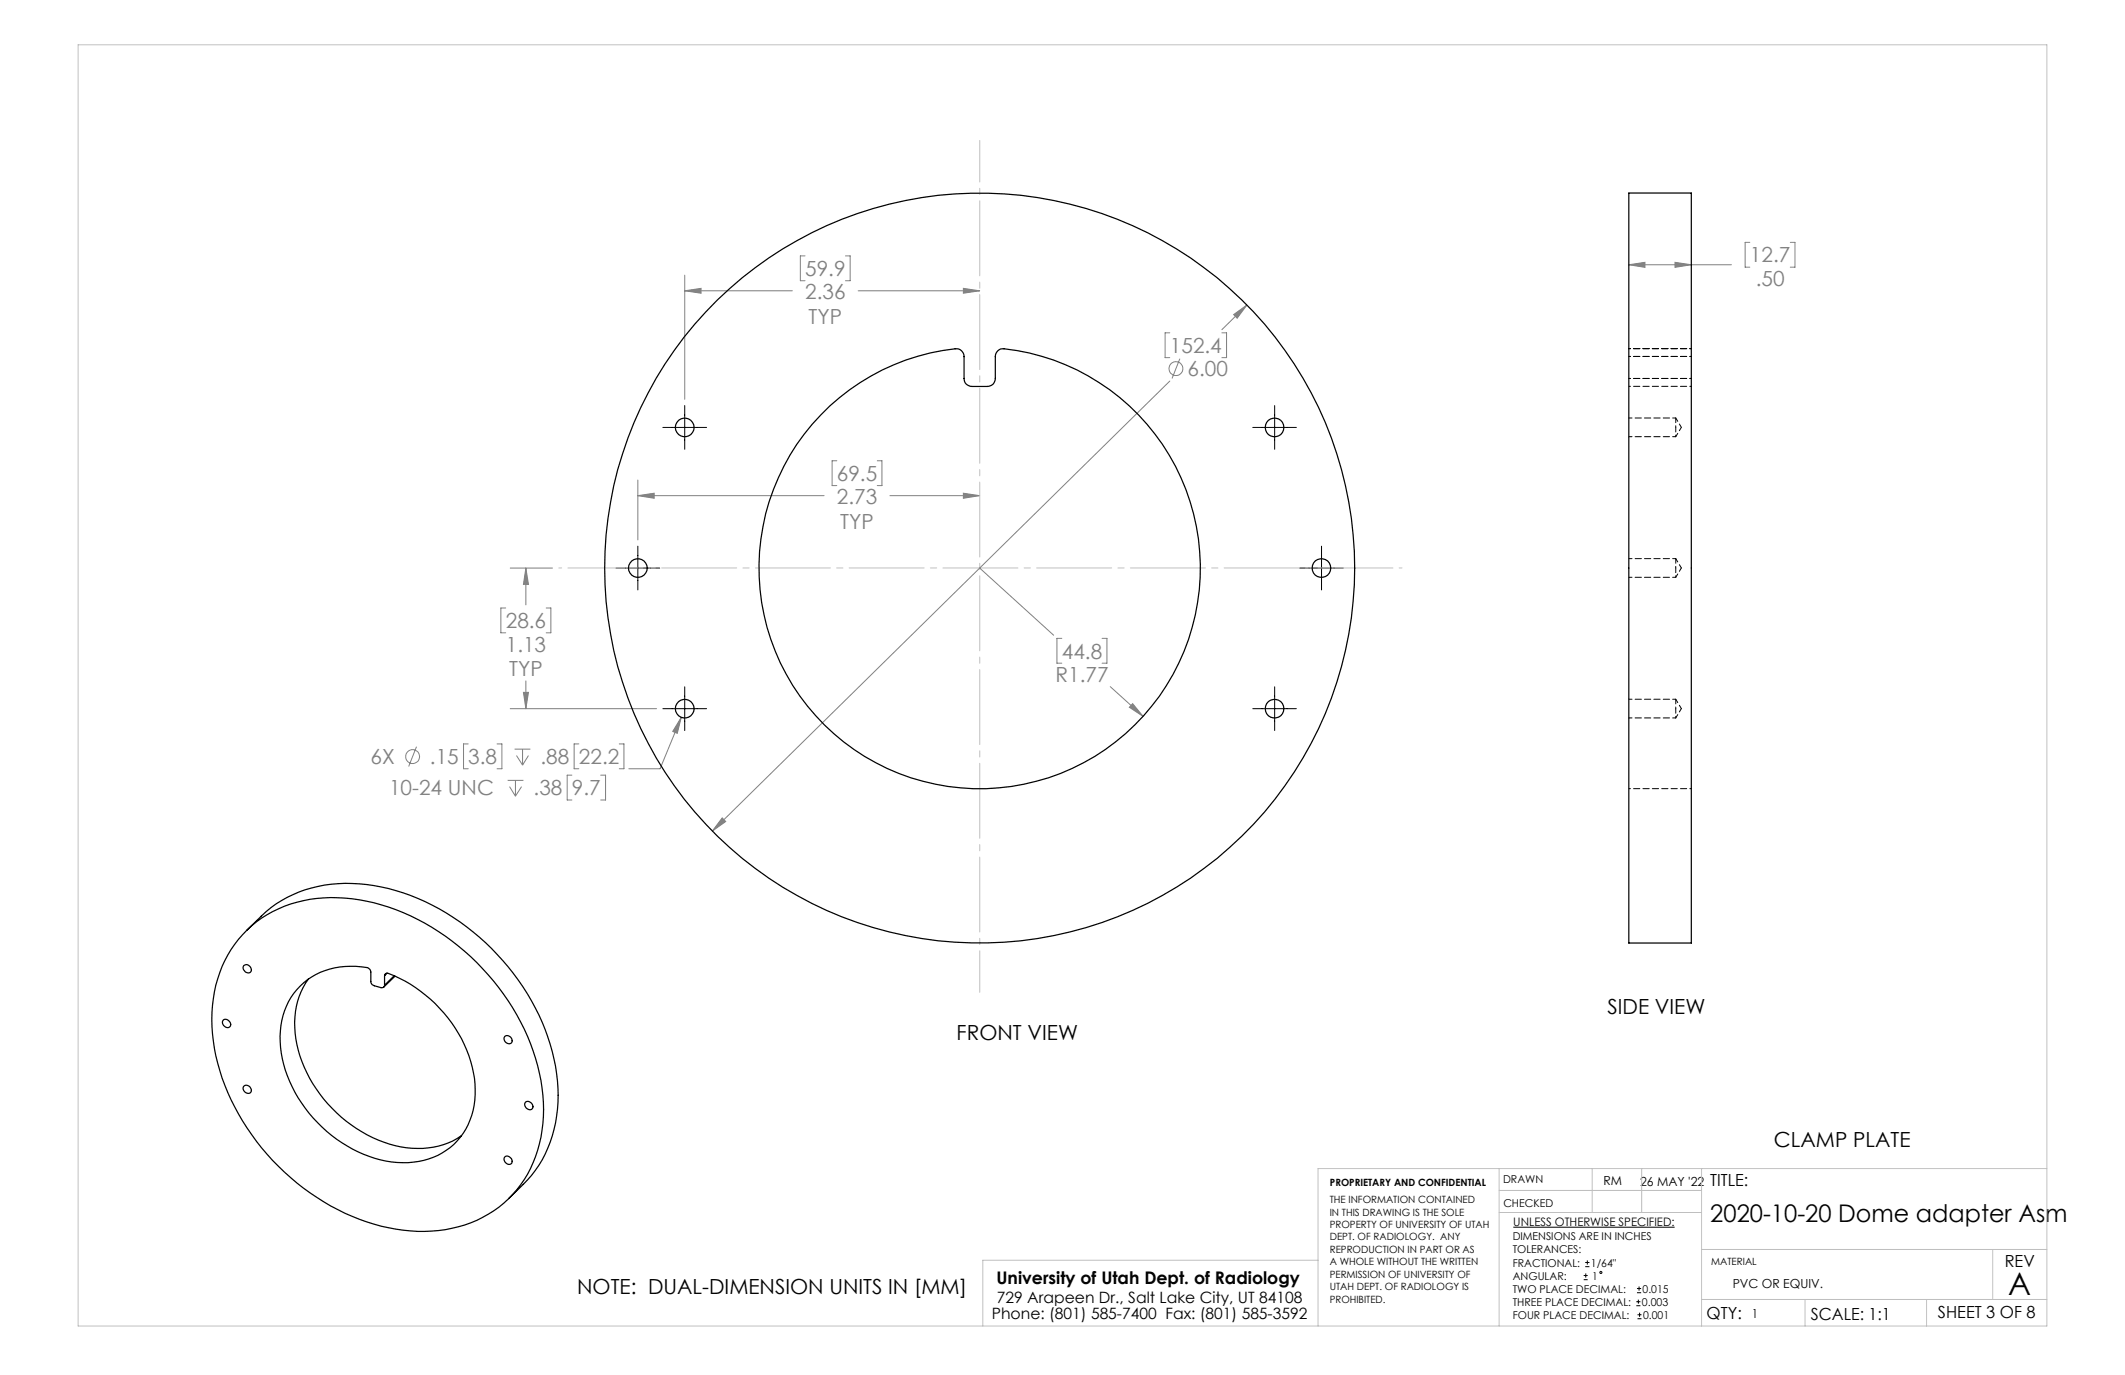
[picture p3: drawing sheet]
<svg xmlns="http://www.w3.org/2000/svg" width="432mm" height="279mm" viewBox="0 0 432 279" stroke-linecap="round" stroke-linejoin="round" font-family="sans-serif">
<g fill="none" stroke="#808080" stroke-width=".2">
<path d="M139.1 55.9v25.2M139.1 59.1h21.9M139.1 59.1l3.4-.5v1zM163.6 52h-1v5h1M171.8 52h1v5h-1M174.4 59.1h24.7M195.8 58.6l3.3 .5-3.3 .5zM331 53.8l3.3-.5v1zM331 53.8h20.8M340.4 53.3l3.3 .5-3.3 .5zM355.6 49.2h-1v5.1h1M363.8 49.2h.9v5.1h-.9"/>
<path d="M237.7 67.6h-1v5.1h1M237.7 77.4l-93 91.5M239.7 72.9l-1.5 4M248.3 67.6h.9v5.1h-.9M250.7 63.9l2.7-1.9-2 2.7zM253.4 62l-5.1 5M129.6 97.5v12.2M170 93.6h-.9v5.1h.9M178.3 93.6h.9v5.1h-.9M103.7 115.4h8.6M106.9 115.4v7.5M106.9 115.4l.5 3.3h-1z"/>
<path d="M129.6 100.7h37.9M129.6 100.7l3.3-.5v1zM180.8 100.7h18.3M195.8 100.2l3.3 .5-3.3 .5zM199.1 115.4l15 13.7M102.8 123.5h-1v5.1h1M106.9 138.4v5.6M111 123.5h.9v5.1h-.9M215.8 129.7h-1v5.1h1M223.9 129.7h1v5.1h-1M225.6 139.5l6.7 6.1M84.6 151.7l-1.6 4.1"/>
<path d="M95.1 151.2h-.9v5h.9M101 151.2h1v5h-1M103.2 158.6h3.2M103.5 159.8l1.2 2M103.7 144h29.7M104.6 152.2h3.2M104.7 158.6v3.2M105 153.5l1.2 2M106 159.8l-1.3 2M106.2 152.2v3.3M106.4 140.7h1l-.5 3.3zM107.4 153.5l-1.2 2"/>
<path d="M116.2 157.5h-.9v5.1h.9M117.6 151.2h-.9v5h.9M122.1 157.5h.9v5.1h-.9M125.8 151.2h1v5h-1M138.4 145.8l-.8 3.2-.9-.4zM138.4 145.8l-4.3 10.4h-6.3M230.2 143l2.1 2.6-2.8-1.9zM146.8 166.2l.7 .7-2.8 2z"/>
<circle cx="238.9" cy="74.9" r="1.4"/>
<circle cx="83.9" cy="153.7" r="1.41"/>
</g>
<g fill="none" stroke="#000" stroke-width=".2">
<path d="M134.7 86.9h8.9M139.1 82.4v8.9M254.6 86.9h8.8M259 82.4v8.9M125.2 115.4h8.9M129.6 111v8.9M264.1 115.4h8.8M268.5 111v8.9M139.1 139.6v8.8M259 139.6v8.8M134.7 144h8.9M254.6 144h8.8"/>
<path d="M307.5 249.4h32.8M321.8 259.2h.8M322.1 257.4h.9M322.1 256.5h.9M322.2 258.8v.8M322.5 256.1v.9M321.8 260h.8M332.5 265.3h.8M332.5 264.5h.8M332.6 262.7h.9M332.6 261.8h.9M332.7 268h.9"/>
<path d="M332.7 267.2h.9M332.9 264.1v.8M333.1 261.4v.9M333.2 266.7v.9"/>
<circle cx="325.3" cy="258.6" r=".2"/>
</g>
<path d="M113.5 115.4h171.4" fill="none" stroke="#c0c0c0" stroke-width=".2" stroke-dasharray="15.2 1.3 1.3 1.3" stroke-dashoffset="-1.9"/>
<path d="M199.1 28.5v173.1" fill="none" stroke="#c0c0c0" stroke-width=".2" stroke-dasharray="15.2 1.3 1.3 1.3" stroke-dashoffset="6.8"/>
<g fill="none" stroke="#c0c0c0" stroke-width=".2">
<path d="M15.9 9.1h400v260.4h-400zM304.6 237.5v32M323.5 237.5v8.9M333.6 237.5v8.9M345.8 237.5v32M415.9 237.5h-148.1v32M267.8 256.1h-68.1v13.4M304.6 246.4h41.2M304.6 241.9h41.2M345.8 253.9h70.1M404.9 253.9v10.2M345.8 264.1h70.1"/>
<path d="M366.8 264.1v5.4M391.5 264.1v5.4"/>
</g>
<g fill="#808080">
<path d="M106.9 115.4l.5 3.3h-1zM106.4 140.7h1l-.5 3.3zM195.8 58.6l3.3 .5-3.3 .5zM139.1 59.1l3.4-.5v1zM195.8 100.2l3.3 .5-3.3 .5zM129.6 100.7l3.3-.5v1z"/>
<path d="M138.4 145.8l-1.7 2.8 .9 .4zM230.2 143l-.7 .7 2.8 1.9zM146.8 166.2l-2.1 2.7 2.8-2zM250.7 63.9l.7 .8 2-2.7zM331 53.8l3.3-.5v1zM340.4 53.3l3.3 .5-3.3 .5z"/>
</g>
<g fill="none" stroke="#000" stroke-width=".25">
<path d="M331 39.2h12.7v152.4h-12.7zM166.8 84.3a43.8 43.8 0 0 1 28-13.4l.6 .4 .5 .8v4.8a1.57 1.57 0 0 0 1.6 1.6h3.1a1.57 1.57 0 0 0 1.6-1.6v-4.4a1.58 1.58 0 0 1 1.8-1.6 44.8 44.8 0 0 1 37.5 59 44.8 44.8 0 0 1-65.8 23.8 44.8 44.8 0 0 1-8.9-69.4zM49.5 196.2a.96 .96 0 0 1 1.3 .2 .96 .96 0 0 1 0 1.2 1.05 1.05 0 0 1-1.1-.3 1.05 1.05 0 0 1-.2-1.1zM50.1 189.1l3-2.9a24.9 24.9 0 0 1 19.9-6.6 43.5 43.5 0 0 1 26.9 13.1 44.1 44.1 0 0 1 13.5 28.4 25.2 25.2 0 0 1-7.1 19.6l-2.9 2.9M50.2 189a25.1 25.1 0 0 1 19.9-6.5 43.5 43.5 0 0 1 26.8 13.1 44.1 44.1 0 0 1 13.5 28.4 25.1 25.1 0 0 1-8.1 20.5 26.4 26.4 0 0 1-21.8 5.3 46.3 46.3 0 0 1-28.4-17.8 42.1 42.1 0 0 1-9.1-24.8 25 25 0 0 1 7.2-18.2zM62.7 198.9a16.2 16.2 0 0 0-2.4 13.3 27.9 27.9 0 0 0 22.2 21 15.8 15.8 0 0 0 11.3-2.4M78.1 198.3a.54 .54 0 0 1 .8-.5 28 28 0 0 1 17.5 21.3 15.1 15.1 0 0 1-4.9 14.1 16.6 16.6 0 0 1-15.3 2.2 28 28 0 0 1-19.1-21.4 15.2 15.2 0 0 1 4.6-14.3 15.3 15.3 0 0 1 13.2-3l.3 .4 .2 .4v1.9a.92 .92 0 0 0 .7 .9l1.3 .4a.52 .52 0 0 0 .7-.5M78.1 198.3v1.9M78.7 197.7l-.6 .6M80.1 198.3l-2 1.9M80.3 198.4l-2.3 2.2M45.5 207.2a1.05 1.05 0 0 1 1.1 .3 1.05 1.05 0 0 1 .1 1.1 .96 .96 0 0 1-1.2-.2 .96 .96 0 0 1 0-1.2z"/>
<path d="M102.6 210.6a.93 .93 0 0 1 1.2 .2 .93 .93 0 0 1 0 1.2 1 1 0 0 1-1.1-.3 1 1 0 0 1-.1-1.1zM49.5 220.7a.94 .94 0 0 1 1.3 .2 .94 .94 0 0 1 0 1.2 1.02 1.02 0 0 1-1.1-.3 1.02 1.02 0 0 1-.2-1.1zM102.6 235.1a.95 .95 0 0 1 1.2 .2 .95 .95 0 0 1 0 1.2 1.02 1.02 0 0 1-1.1-.3 1.02 1.02 0 0 1-.1-1.1zM106.8 224a.96 .96 0 0 1 1.2 .2 .96 .96 0 0 1 0 1.2 1.03 1.03 0 0 1-1.1-.3 1.03 1.03 0 0 1-.1-1.1z"/>
<circle cx="139.1" cy="86.9" r="1.9"/>
<circle cx="259" cy="86.9" r="1.9"/>
<circle cx="129.6" cy="115.4" r="1.9"/>
<circle cx="199.1" cy="115.4" r="76.2"/>
<circle cx="268.5" cy="115.4" r="1.9"/>
<circle cx="139.1" cy="144" r="1.9"/>
<circle cx="259" cy="144" r="1.9"/>
</g>
<path d="M340.5 86.8v-1.9M340.5 88.7v-1.9M340.5 115.4v-1.9M340.5 117.3v-1.9M340.5 144v-1.9M340.5 145.9v-1.9" fill="none" stroke="#000" stroke-width=".2" stroke-dasharray="1.3 .6" stroke-dashoffset=".9"/>
<path d="M343.7 70.8h-12.7M343.7 72.4h-12.7M343.7 76.9h-12.7M343.7 78.5h-12.7M331 160.3h12.7" fill="none" stroke="#000" stroke-width=".2" stroke-dasharray="1.3 .6" stroke-dashoffset="-1"/>
<path d="M340.5 88.7l1.2-1.9M341.7 86.8l-1.2-1.9M340.5 117.3l1.2-1.9M341.7 115.4l-1.2-1.9M340.5 145.9l1.2-1.9M341.7 144l-1.2-1.9" fill="none" stroke="#000" stroke-width=".2" stroke-dasharray="1.3 .6" stroke-dashoffset=".5"/>
<path d="M331 88.7h9.5M340.5 84.9h-9.5M331 117.3h9.5M340.5 113.5h-9.5M331 145.9h9.5M340.5 142.1h-9.5" fill="none" stroke="#000" stroke-width=".2" stroke-dasharray="1.3 .6" stroke-dashoffset=".6"/>
<text font-size="6.3" x="408.1" y="263.1">A</text>
<text font-size="4.9" x="347.5" y="248.2">2020-10-20 Dome adapter Asm</text>
<g font-size="4.2" fill="#808080">
<text x="355.6" y="53.3">12.7</text>
<text x="163.6" y="56.1">59.9</text>
<text x="356.8" y="58.1">.50</text>
<text x="163.6" y="60.8">2.36</text>
<text x="164.3" y="65.9">TYP</text>
<text x="237.7" y="71.7">152.4</text>
<text x="241.3" y="76.5">6.00</text>
<text x="170.1" y="97.7">69.5</text>
<text x="170.1" y="102.5">2.73</text>
<text x="170.8" y="107.5">TYP</text>
<text x="102.8" y="127.6">28.6</text>
<text x="102.8" y="132.4">1.13</text>
<text x="103.5" y="137.4">TYP</text>
<text x="215.8" y="133.8">44.8</text>
<text x="214.5" y="138.6">R1.77</text>
<text x="75.3" y="155.3">6X</text>
<text x="87.4" y="155.3">.15</text>
<text x="95.2" y="155.3">3.8</text>
<text x="109.8" y="155.3">.88</text>
<text x="117.6" y="155.3">22.2</text>
<text x="79.1" y="161.6">10-24 UNC</text>
<text x="108.4" y="161.6">.38</text>
<text x="116.2" y="161.6">9.7</text>
</g>
<g font-size="4.2">
<text x="326.6" y="206">SIDE VIEW</text>
<text x="194.4" y="211.3">FRONT VIEW</text>
<text x="360.5" y="233">CLAMP PLATE</text>
<text x="117.3" y="262.9">NOTE: DUAL-DIMENSION UNITS IN [MM]</text>
</g>
<text font-size="3.5" x="202.5" y="260.9">University of Utah Dept. of Radiology</text>
<g font-size="3.4">
<text x="347.5" y="240.9">TITLE:</text>
<text x="407.4" y="257.6">REV</text>
<text x="346.8" y="268.1">QTY:</text>
<text x="368" y="268.1">SCALE: 1:1</text>
<text x="393.8" y="267.9">SHEET 3 OF 8</text>
</g>
<g font-size="3.2">
<text x="201.5" y="268">Phone: (801) 585-7400 Fax: (801) 585-3592</text>
<text x="202.6" y="264.8">729 Arapeen Dr., Salt Lake City, UT 84108</text>
</g>
<g font-size="2.5">
<text x="325.8" y="240.8">RM</text>
<text x="333.3" y="240.9">26 MAY '22</text>
<text x="352.1" y="261.7">PVC OR EQUIV.</text>
<text x="355.9" y="267.9">1</text>
</g>
<text font-size="2.4" x="307.5" y="249.1">UNLESS OTHERWISE SPECIFIED:</text>
<g font-size="2.2">
<text x="305.4" y="240.4">DRAWN</text>
<text x="305.5" y="245.3">CHECKED</text>
<text x="307.4" y="252.1">DIMENSIONS ARE IN INCHES</text>
<text x="307.4" y="254.7">TOLERANCES:</text>
<text x="307.4" y="257.4">FRACTIONAL:</text>
<text x="323.3" y="257.4">1/64&quot;</text>
<text x="307.4" y="262.7">TWO PLACE DECIMAL:</text>
<text x="307.4" y="260">ANGULAR:</text>
<text x="323.5" y="260">1</text>
<text x="333.8" y="262.7">0.015</text>
<text x="307.4" y="265.3">THREE PLACE DECIMAL:</text>
<text x="307.4" y="268">FOUR PLACE DECIMAL:</text>
<text x="333.6" y="265.3">0.003</text>
<text x="333.9" y="268">0.001</text>
</g>
<g font-size="2">
<text x="270.2" y="244.5">THE INFORMATION CONTAINED</text>
<text x="270.2" y="241.1">PROPRIETARY AND CONFIDENTIAL</text>
<text x="270.2" y="247">IN THIS DRAWING IS THE SOLE</text>
<text x="270.2" y="249.5">PROPERTY OF UNIVERSITY OF UTAH</text>
<text x="270.2" y="252.1">DEPT. OF RADIOLOGY. ANY</text>
<text x="270.2" y="254.6">REPRODUCTION IN PART OR AS</text>
<text x="270.2" y="257.1">A WHOLE WITHOUT THE WRITTEN</text>
<text x="347.7" y="257.1">MATERIAL</text>
<text x="270.2" y="259.6">PERMISSION OF UNIVERSITY OF</text>
<text x="270.2" y="262.1">UTAH DEPT. OF RADIOLOGY IS</text>
<text x="270.2" y="264.7">PROHIBITED.</text>
</g>
</svg>
